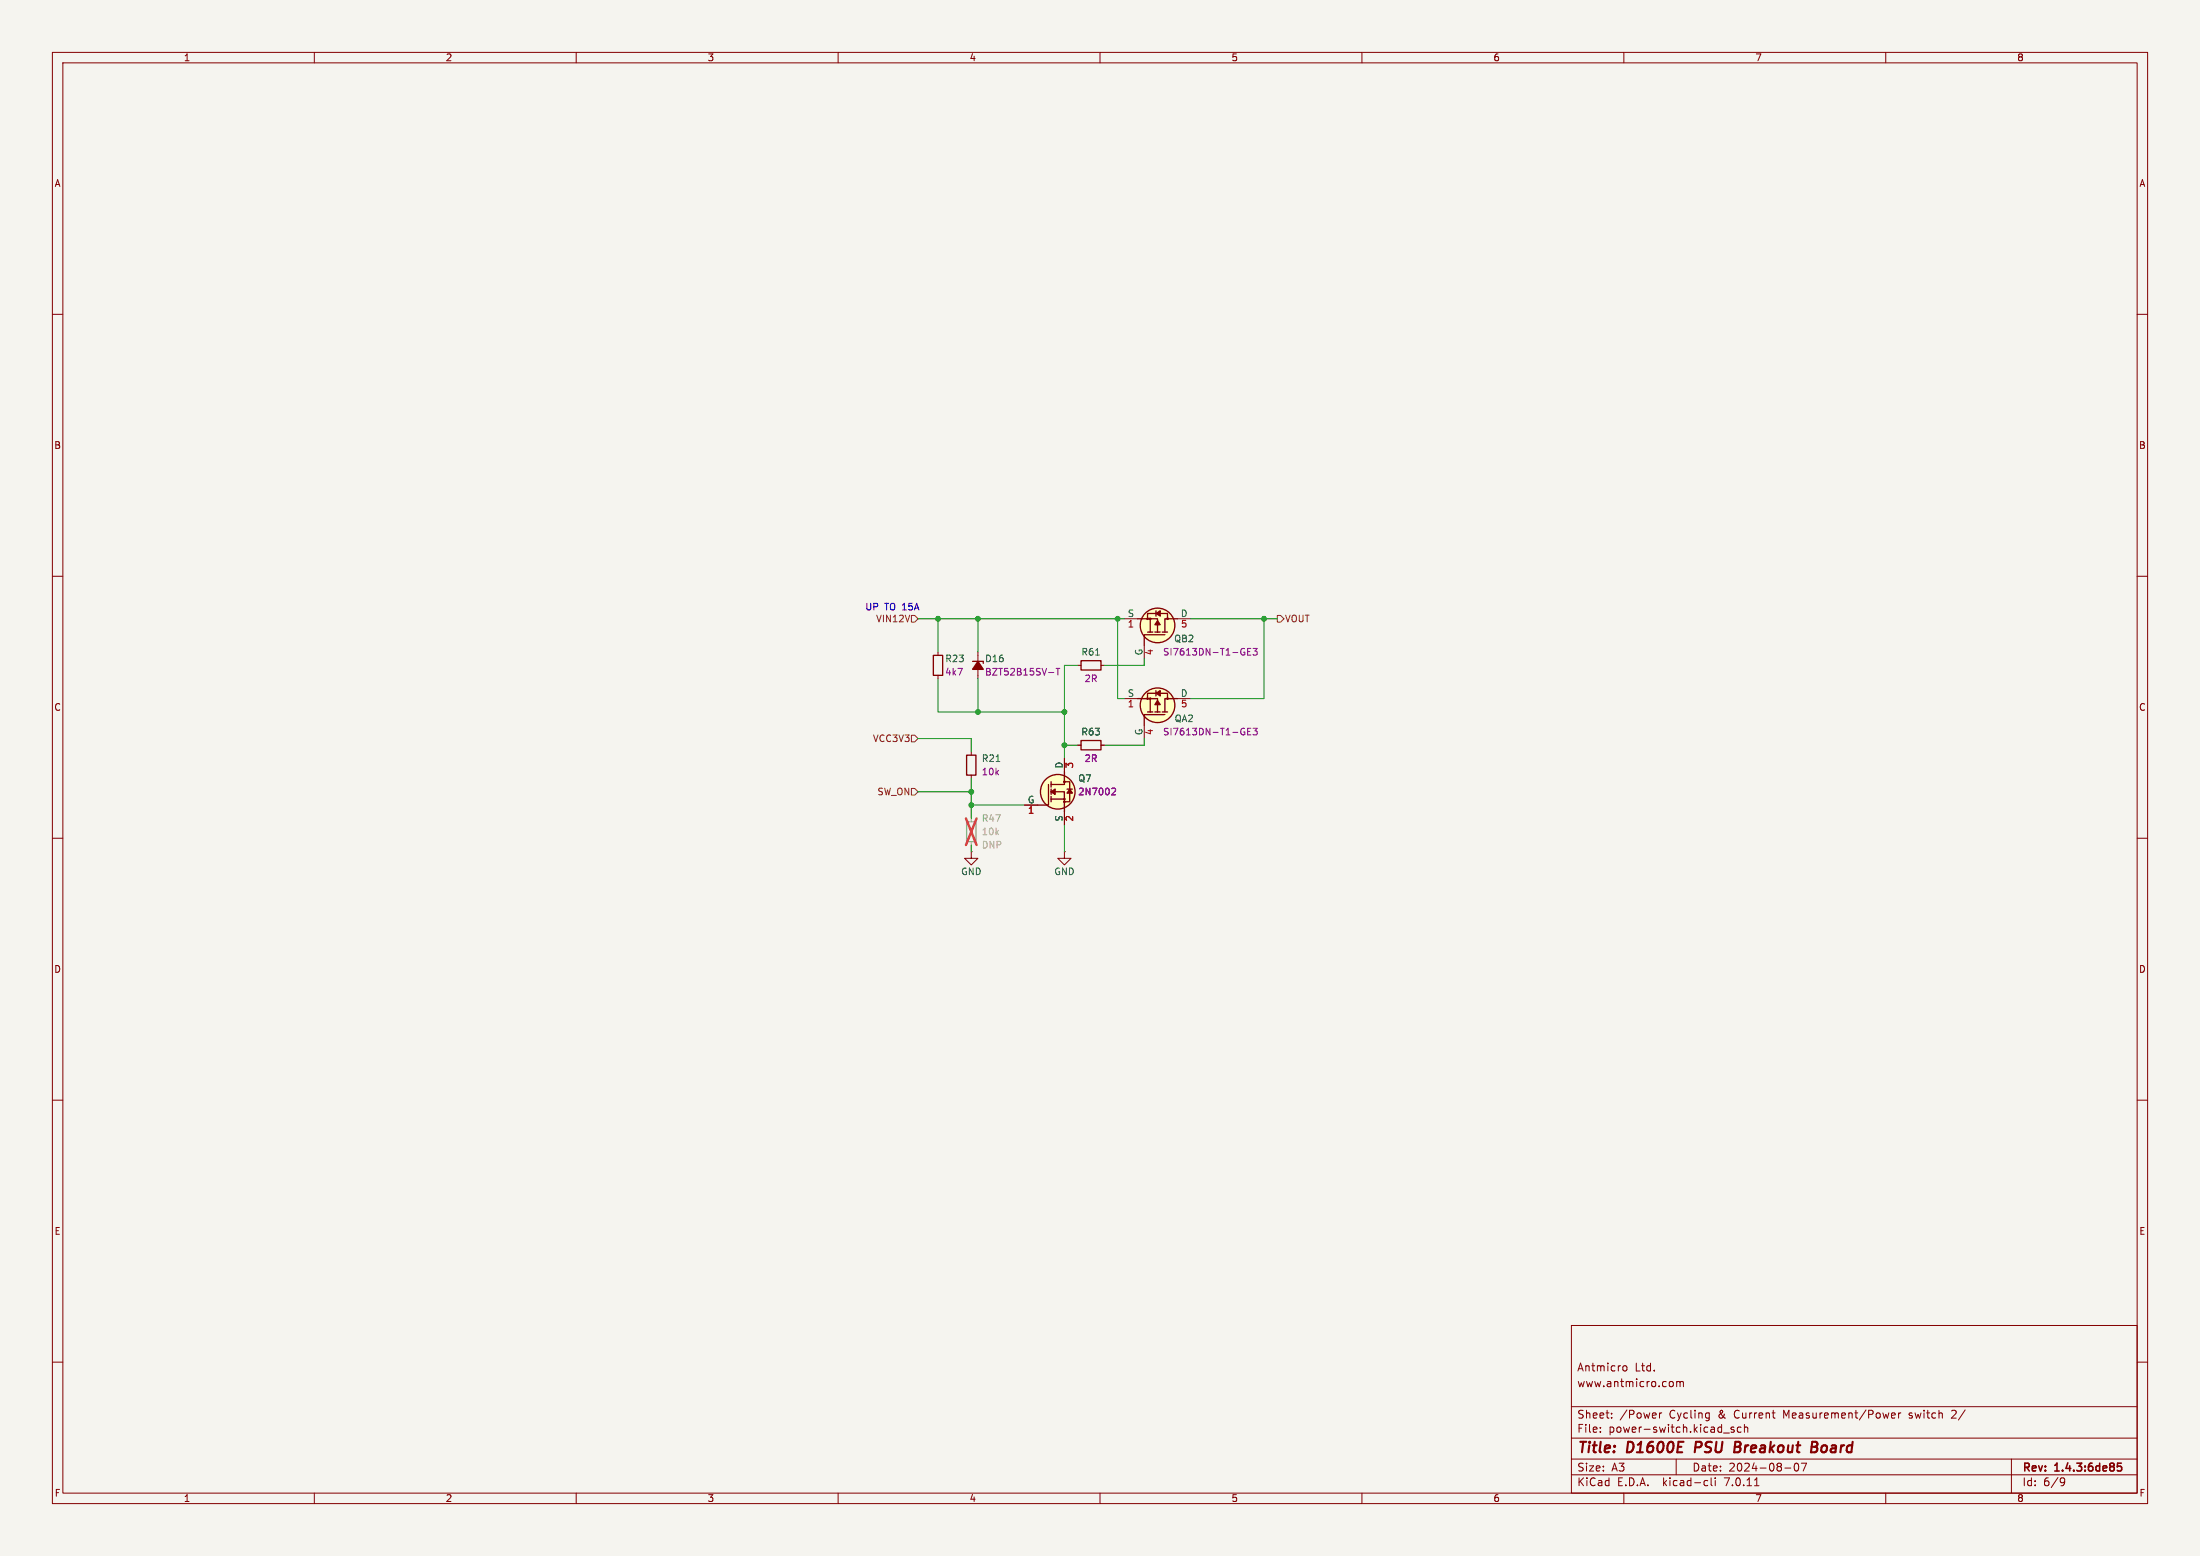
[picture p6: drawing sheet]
<svg xmlns="http://www.w3.org/2000/svg" width="420mm" height="297mm" viewBox="0 0 420 297" stroke-linecap="round" stroke-linejoin="round" font-family="sans-serif">
<path d="M0 0h420v297h-420z" fill="#f5f4ef" stroke="#f5f4ef" stroke-width=".19"/>
<g fill="none" stroke="#840000" stroke-width=".19">
<path d="M10 10h400v277h-400zM12 12h396v273h-396zM60 10v2M110 10v2M160 10v2M210 10v2M260 10v2M310 10v2M360 10v2M10 60h2M408 60h2M10 110h2"/>
<path d="M408 110h2M10 160h2M408 160h2M185.4 162.6v1.2h1.3l-1.3 1.3-1.3-1.3h1.3M185.4 162.6h.1M10 210h2M408 210h2M10 260h2M300 253h108v32h-108zM408 260h2M300 278.5h108M300 274.5h108"/>
<path d="M300 268.5h108M305.5 273.2v.2M305.5 272.5v.1M307.7 270.5v.2M307.7 269.8v.1M309.9 260.8l.4-.1 .3 .3-.2 .6-.3 .1-.2-.2M316.8 269.7v1M317.2 269.7l-.3 .1-.1 .2M319.2 263.7l.2 .3v.4l-.2 .3M320 278.5v3M320.1 263.8l.4-.1 .2 .2M320.1 263.7v1"/>
<path d="M320.7 263.9l.2-.2 .4 .1 .1 .9M320.7 263.9v.8M326.2 269.7l.1 .1M326.3 269.7v1.2l-.1 .2M326.3 270.6l-.1 .1M329 273.5h1.2M331 272.5l-.3-.1-.3 .2 .1 .2 .5 .2v.3h-.6M332.4 272.5l-.5-.1-.2 .3 .1 .6h.6M333 272.5l.2-.1 .4 .1 .1 .9M333 271.9v1.5M342.7 279.4l.2-.1a.8 .8 0 0 1 .5 .7 .8 .8 0 0 1-.5 .8 1 1 0 0 1-.2-1.4zM343.9 279.3h1l-.7 1.5"/>
<path d="M361.1 270.2l.7-.2-.1-.2-.4-.1-.2 .2 .1 .7h.5M362.4 269.7v1M362.9 269.7l-.3 .1-.2 .2M372.7 269.3h-.1M373.4 269.8l-.9 .9h.9M384 278.5v6.5M60 285v2M110 285v2M160 285v2M210 285v2M260 285v2M300 281.5h108"/>
<path d="M310 285v2M325.6 282.6l.4 .1M326 283.5l-.4 .1M326.7 282.1v1.3l.2 .2M327.4 282.1v.1M327.4 282.6v1M334.9 283.6h.9M340.7 280.2h1.2M360 285v2M393.6 282.1l.5 .1a.99 .99 0 0 1-.4 1.4h-.3M394.2 282.7l-.3 .3h-.3"/>
</g>
<path d="M404.3 279.3h.7M404.3 279.9h.5l.2 .2-.1 .6h-.6" fill="none" stroke="#840000" stroke-width=".3"/>
<path d="M323.8 275.2l-.3 2M331.2 276.2h.6M331.3 275.2h.7M331.8 276.2l.3 .1M332 277.1l-.9 .1M332 276.1l-.2 .1M345.8 276.2h.7M346 275.2l.8 .1a.51 .51 0 0 1 .1 .5 .51 .51 0 0 1-.4 .4M346.5 276.2l.3 .1a.58 .58 0 0 1-.3 .9h-.8" fill="none" stroke="#840000" stroke-width=".4"/>
<g fill="#ffffc2">
<path d="M219.1 120.7h.5z"/>
<path d="M219.6 120.7h.5z"/>
<path d="M220.5 120.7h.5z"/>
<path d="M221 120.7h.5z"/>
<path d="M221.9 120.7h1z"/>
</g>
<path d="M219.6 118.1v2.6" fill="none" stroke="#ffffc2" stroke-width=".19"/>
<g fill="#ffffc2">
<path d="M220.7 116.6v1z"/>
<path d="M219.1 117.1h3.8v1.1h-3.8z"/>
</g>
<g fill="#ffffc2" stroke="#ffffc2" stroke-width=".19">
<circle cx="221" cy="119.4" r="3.3"/>
<circle cx="219.1" cy="118.1" r=".13"/>
<circle cx="219.6" cy="118.1" r=".13"/>
<circle cx="222.9" cy="118.1" r=".13"/>
</g>
<g fill="none" stroke="#840000" stroke-width=".25">
<path d="M217.2 118.1h3.8v2.6M219.1 118.2v-1.1h3.8v1.1M219.6 118.1v2.6M220.7 116.6v1M224.8 118.1h-2.4v2.6M219.1 120.7h1M220.5 120.7h1M221.9 120.7h1M222.4 121.2h-4v2"/>
<circle cx="219.1" cy="118.1" r=".13"/>
<circle cx="219.6" cy="118.1" r=".13"/>
<circle cx="221" cy="119.4" r="3.3"/>
<circle cx="222.9" cy="118.1" r=".13"/>
</g>
<g fill="#840000" stroke="#840000" stroke-width=".25">
<path d="M221 118.5l.5 .8h-1z"/>
<path d="M220.7 117.1l.8-.5v1z"/>
</g>
<path d="M214.6 118.1h2.6M224.8 118.1h2.5M218.4 123.2v2.5" fill="none" stroke="#840000" stroke-width=".19"/>
<path d="M237.3 123.8h.3M237.4 124.5h.2v.4l-.2 .1M238.2 124.4h.4M238.8 123.8h-.6v1.2h.6M239.2 123.8h.8l-.4 .5 .3 .1v.5l-.1 .1-.6-.1" fill="none" stroke="#840084" stroke-width=".19"/>
<g fill="#ffffc2">
<path d="M219.1 135.9h.5z"/>
<path d="M219.6 135.9h.5z"/>
<path d="M220.5 135.9h.5z"/>
<path d="M221 135.9h.5z"/>
<path d="M221.9 135.9h1z"/>
</g>
<path d="M219.6 133.4v2.5" fill="none" stroke="#ffffc2" stroke-width=".19"/>
<g fill="#ffffc2">
<path d="M220.7 131.8v1z"/>
<path d="M219.1 132.3h3.8v1.2h-3.8z"/>
</g>
<g fill="#ffffc2" stroke="#ffffc2" stroke-width=".19">
<circle cx="221" cy="134.6" r="3.3"/>
<circle cx="219.1" cy="133.3" r=".13"/>
<circle cx="219.6" cy="133.3" r=".13"/>
<circle cx="222.9" cy="133.3" r=".13"/>
</g>
<g fill="none" stroke="#840000" stroke-width=".25">
<path d="M217.2 133.4h3.8v2.5M219.1 133.5v-1.2h3.8v1.2M219.1 135.9h1M219.6 133.4v2.5M220.5 135.9h1M220.7 131.8v1M221.9 135.9h1M222.4 136.4h-4v2M224.8 133.4h-2.4v2.5M206.4 141.4h3.8v1.7h-3.8z"/>
<circle cx="219.1" cy="133.3" r=".13"/>
<circle cx="219.6" cy="133.3" r=".13"/>
<circle cx="221" cy="134.6" r="3.3"/>
<circle cx="222.9" cy="133.3" r=".13"/>
</g>
<g fill="#840000" stroke="#840000" stroke-width=".25">
<path d="M221 133.7l.5 .8h-1z"/>
<path d="M220.7 132.3l.8-.5v1z"/>
</g>
<path d="M214.6 133.4h2.6M218.4 138.4v2.6M224.8 133.4h2.5M205.7 142.2h.7M210.2 142.2h.6" fill="none" stroke="#840000" stroke-width=".19"/>
<path d="M237.3 139l.3 .1M237.4 139.7h.2v.5l-.2 .1M238.2 139.6h.4M238.8 139h-.6v1.3h.6M239.2 139h.8l-.4 .5 .3 .1v.6l-.1 .1-.6-.1" fill="none" stroke="#840084" stroke-width=".19"/>
<path d="M184.5 156.8h1.8v3.9h-1.8z" fill="none" stroke="#9c9b98" stroke-width=".25"/>
<path d="M185.4 156.2v.6M185.4 160.7v.6" fill="none" stroke="#9c9b98" stroke-width=".19"/>
<path d="M184.4 156.2l2 5.1M186.4 156.2l-2 5.1" fill="none" stroke="#eb3a3d" stroke-width=".46"/>
<g fill="#ffffc2">
<path d="M200.7 152.5v.5z"/>
<path d="M200.7 152v.5z"/>
<path d="M200.7 151.1v.5z"/>
<path d="M200.7 150.6v.5z"/>
<path d="M200.7 149.2v1z"/>
</g>
<path d="M200.7 152.5h2.5" fill="none" stroke="#ffffc2" stroke-width=".19"/>
<g fill="#ffffc2">
<path d="M203.7 150.6h1z"/>
<path d="M203.1 149.2h1.1v3.8h-1.1z"/>
</g>
<g fill="#ffffc2" stroke="#ffffc2" stroke-width=".19">
<circle cx="201.9" cy="151.1" r="3.3"/>
<circle cx="203.2" cy="153" r=".13"/>
<circle cx="203.2" cy="152.5" r=".13"/>
<circle cx="203.2" cy="149.2" r=".13"/>
</g>
<g fill="none" stroke="#840000" stroke-width=".25">
<path d="M178.2 125.1h1.8v3.8h-1.8zM185.7 126.2h2M206.4 126.1h3.8v1.8h-3.8zM184.5 144.1h1.8v3.9h-1.8zM200.2 149.7v4h-2.1M200.7 151.1h2.5v3.8M200.7 149.2v1M200.7 150.6v1M200.7 152v1M200.7 152.5h2.5M203.1 149.2h1.1v3.8h-1.1M203.2 147.3v2.4h-2.5"/>
<path d="M203.7 150.6h1"/>
<circle cx="201.9" cy="151.1" r="3.3"/>
<circle cx="203.2" cy="152.5" r=".13"/>
<circle cx="203.2" cy="149.2" r=".13"/>
<circle cx="203.2" cy="153" r=".13"/>
</g>
<g fill="#840000" stroke="#840000" stroke-width=".25">
<path d="M200.7 151.1l.7-.5v1z"/>
<path d="M204.2 150.6l.5 .8h-1z"/>
<path d="M186.7 126.2l1 1.6h-2z"/>
</g>
<g fill="none" stroke="#840000" stroke-width=".19">
<path d="M179.1 124.5v.6M179.1 128.9v.6M186.7 124.5v1.9M186.7 127.6v1.9M205.7 127h.7M210.2 127h.6M185.4 143.5v.6M185.4 148v.6M195.6 153.7h2.5M203.2 144.8v2.5M203.2 154.9v2.6M205.7 142.2h.7"/>
<path d="M210.2 142.2h.6M203.2 162.6v1.2h1.3l-1.3 1.3-1.3-1.3h1.3M203.2 162.6h.1"/>
</g>
<path d="M200.2 128.4h1M201.6 127.6h.7M202 127.6v1.2M212.4 150.4l.5 .1 .1 .3-.8 .9h.8" fill="none" stroke="#840084" stroke-width=".19"/>
<path d="M209.2 125h.7M190.2 145.4h.7" fill="none" stroke="#006464" stroke-width=".19"/>
<path d="M174 117.5h.6l.7 .6-.7 .6h-.6zM243.8 117.5h.7l.6 .6-.6 .6h-.7zM174 140.3h.6l.7 .7-.7 .6h-.6zM174 150.5h.6l.7 .6-.7 .7h-.6z" fill="none" stroke="#725600" stroke-width=".19"/>
<g fill="none" stroke="#009600" stroke-width=".19">
<path d="M175.3 118.1h39.3M179.1 118.1v6.4M186.7 118.1v6.4M213.4 118.1v15.3h1.2M227.3 118.1h16.5M241.3 118.1v15.3h-14M179.1 129.5v6.4h24.1M186.7 129.5v6.4M205.7 127h-2.5v17.8M218.4 125.7v1.3h-7.6M175.3 141h10.1v2.5M175.3 151.1h10.1"/>
<path d="M185.4 148.6v7.6M185.4 153.7h10.2M203.2 157.5v5.1M203.2 142.2h2.5M218.4 141v1.2h-7.6M185.4 161.3v1.3"/>
</g>
<g fill="#009600" stroke="#009600" stroke-width=".19">
<circle cx="213.4" cy="118.1" r=".46"/>
<circle cx="186.7" cy="118.1" r=".46"/>
<circle cx="203.2" cy="142.2" r=".46"/>
<circle cx="203.2" cy="135.9" r=".46"/>
<circle cx="241.3" cy="118.1" r=".46"/>
<circle cx="185.4" cy="151.1" r=".46"/>
<circle cx="186.7" cy="135.9" r=".46"/>
<circle cx="185.4" cy="153.7" r=".46"/>
<circle cx="179.1" cy="118.1" r=".46"/>
</g>
<g font-size="2.8" fill="#840000">
<text x="301" y="277.9">Title:</text>
<text x="310.6" y="277.9">D1600E</text>
<text x="324.4" y="277.9">PSU</text>
<text x="332.7" y="277.9">Breakout</text>
<text x="348.2" y="277.9">Board</text>
</g>
<g font-size="2.1" fill="#840000">
<text x="301" y="262">Antmicro</text>
<text x="312.1" y="262">Ltd.</text>
<text x="301" y="265">www.antmicro.com</text>
<text x="301" y="273.7">File:</text>
<text x="301" y="271">Sheet:</text>
<text x="307.1" y="273.7">power-switch.kicad_sch</text>
<text x="309.2" y="271">/Power</text>
<text x="318.7" y="271">Cycling</text>
<text x="328.2" y="271">&amp;</text>
<text x="331.3" y="271">Current</text>
<text x="340.8" y="271">Measurement/Power</text>
<text x="365" y="271">switch</text>
<text x="373.3" y="271">2/</text>
<text x="301" y="281.1">Size:</text>
<text x="307.6" y="281.1">A3</text>
<text x="323" y="281.1">Date:</text>
<text x="330" y="281.1">2024-08-07</text>
<text x="386" y="281.3">Rev:</text>
<text x="392.4" y="281.3">1.4.3:6de85</text>
<text x="301" y="283.9">KiCad</text>
<text x="308.7" y="283.9">E.D.A.</text>
<text x="317.6" y="283.9">kicad-cli</text>
<text x="329.5" y="283.9">7.0.11</text>
<text x="386" y="283.9">Id:</text>
<text x="390.1" y="283.9">6/9</text>
</g>
<g font-size="1.8" fill="#840000">
<text x="35" y="11.9">1</text>
<text x="85" y="11.9">2</text>
<text x="135" y="11.9">3</text>
<text x="185" y="11.9">4</text>
<text x="235" y="11.9">5</text>
<text x="285" y="11.9">6</text>
<text x="335" y="11.9">7</text>
<text x="385" y="11.9">8</text>
<text x="10.3" y="35.9">A</text>
<text x="408.3" y="35.9">A</text>
<text x="10.3" y="85.9">B</text>
<text x="408.2" y="85.9">B</text>
<text x="10.3" y="135.9">C</text>
<text x="408.2" y="135.9">C</text>
<text x="10.3" y="185.9">D</text>
<text x="408.2" y="185.9">D</text>
<text x="10.3" y="235.9">E</text>
<text x="408.3" y="235.9">E</text>
<text x="10.3" y="285.9">F</text>
<text x="35" y="286.9">1</text>
<text x="85" y="286.9">2</text>
<text x="135" y="286.9">3</text>
<text x="185" y="286.9">4</text>
<text x="235" y="286.9">5</text>
<text x="285" y="286.9">6</text>
<text x="335" y="286.9">7</text>
<text x="385" y="286.9">8</text>
<text x="408.3" y="285.9">F</text>
</g>
<g font-size="1.8" fill="#0000c2">
<text x="165.1" y="116.6">UP</text>
<text x="168.9" y="116.6">TO 15A</text>
</g>
<g font-size="1.8" fill="#725600">
<text x="167.2" y="119">VIN12V</text>
<text x="245.2" y="119">VOUT</text>
<text x="166.5" y="141.8">VCC3V3</text>
<text x="167.4" y="152">SW_ON</text>
</g>
<g font-size="1.8" fill="#006464">
<text x="215.2" y="117.9">S</text>
<text x="225.3" y="117.9">D</text>
<text x="206.3" y="125.3">R61</text>
<text x="218.2" y="125.2" transform="rotate(-90 218.2 125.2)">G</text>
<text x="224.1" y="122.8">QB2</text>
<text x="180.3" y="126.6">R23</text>
<text x="188" y="126.6">D16</text>
<text x="215.2" y="133.1">S</text>
<text x="225.3" y="133.1">D</text>
<text x="206.3" y="140.6">R63</text>
<text x="218.2" y="140.4" transform="rotate(-90 218.2 140.4)">G</text>
<text x="224.1" y="138">QA2</text>
<text x="187.3" y="145.6">R21</text>
<text x="202.9" y="146.8" transform="rotate(-90 202.9 146.8)">D</text>
<text x="205.7" y="149.5">Q7</text>
<text x="196.1" y="153.4">G</text>
<text x="202.9" y="156.9" transform="rotate(-90 202.9 156.9)">S</text>
<text x="183.4" y="167.2">GND</text>
<text x="201.2" y="167.2">GND</text>
</g>
<g font-size="1.8" fill="#a90000">
<text x="215.2" y="120.1">1</text>
<text x="220.4" y="125.2" transform="rotate(-90 220.4 125.2)">4</text>
<text x="225.4" y="120.1">5</text>
<text x="215.2" y="135.3">1</text>
<text x="225.4" y="135.3">5</text>
<text x="220.4" y="140.4" transform="rotate(-90 220.4 140.4)">4</text>
<text x="205.2" y="146.8" transform="rotate(-90 205.2 146.8)">3</text>
<text x="196.1" y="155.7">1</text>
<text x="205.2" y="156.9" transform="rotate(-90 205.2 156.9)">2</text>
</g>
<g font-size="1.8" fill="#840084">
<text x="221.9" y="125.3">SI7613DN-T1-GE3</text>
<text x="180.3" y="129.1">4k7</text>
<text x="188" y="129.1">BZT52B15SV-T</text>
<text x="206.9" y="130.4">2R</text>
<text x="221.9" y="140.6">SI7613DN-T1-GE3</text>
<text x="187.3" y="148.2">10k</text>
<text x="206.9" y="145.6">2R</text>
<text x="205.7" y="152">2N7002</text>
</g>
<g font-size="1.8" fill="#9c9b98">
<text x="187.3" y="159.6">10k</text>
<text x="187.3" y="162.2">DNP</text>
</g>
<text font-size="1.8" fill="#939391" x="187.3" y="157.1">R47</text>
</svg>
